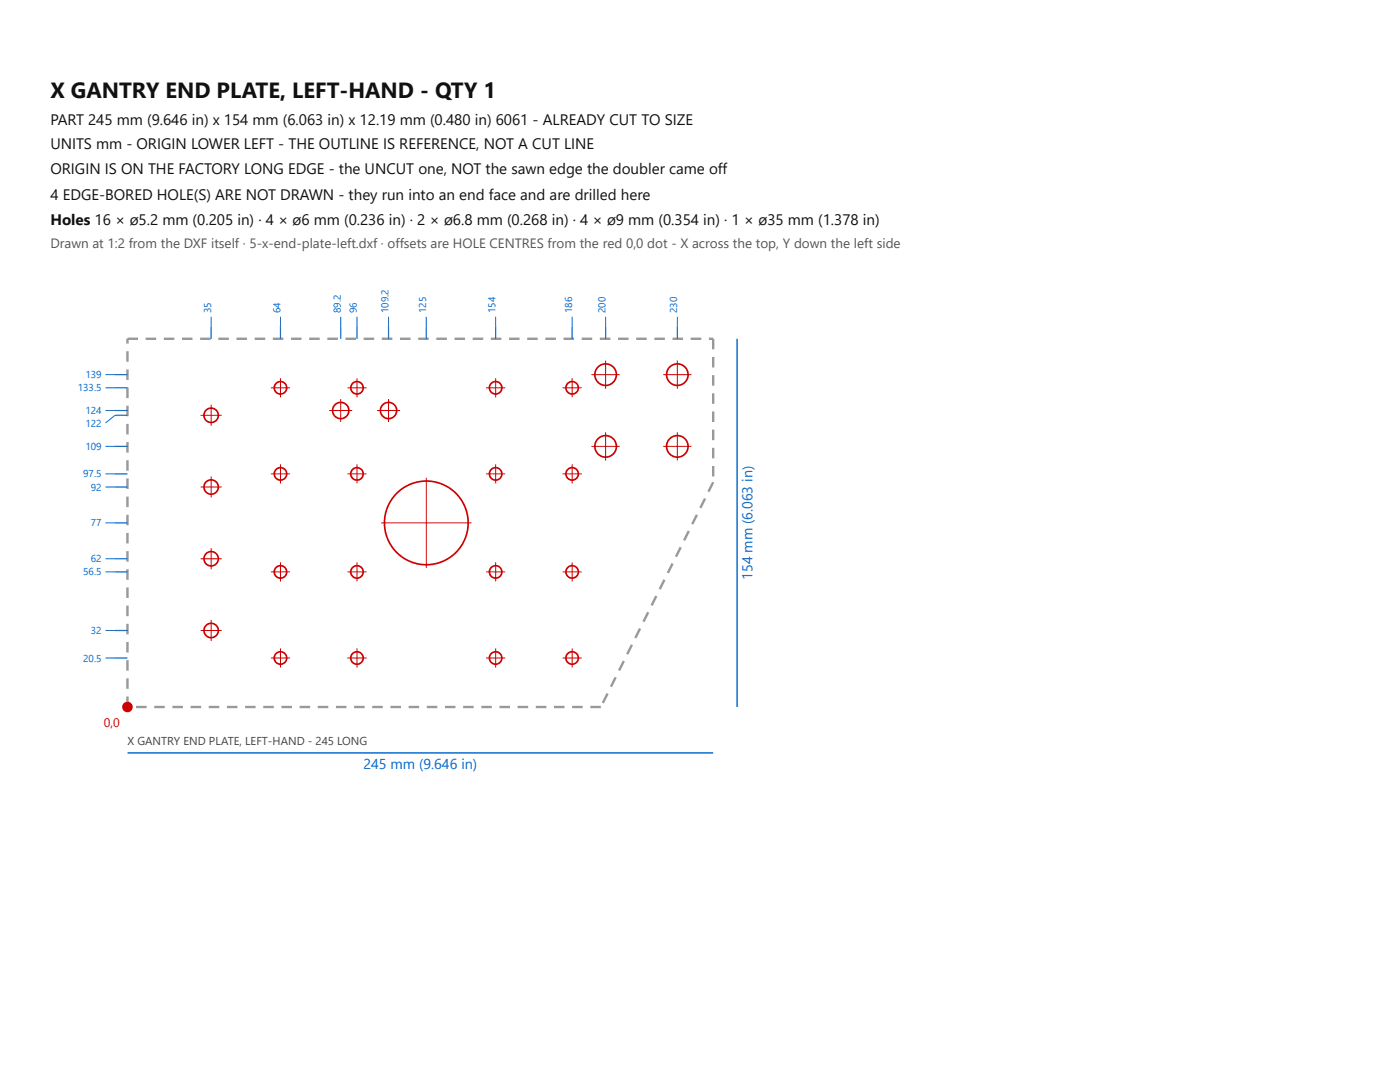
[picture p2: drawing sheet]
<svg xmlns="http://www.w3.org/2000/svg" width="279mm" height="216mm" viewBox="0 0 279 216" stroke-linecap="round" stroke-linejoin="round" font-family="sans-serif">
<g fill="#999">
<path d="M25.4 67.4h2.1v.4h-2.1zM29.1 67.4h2.1v.4h-2.1zM32.7 67.4h2.1v.4h-2.1zM36.3 67.4h2.1v.4h-2.1zM39.9 67.4h2.1v.4h-2.1zM43.6 67.4h2.1v.4h-2.1zM47.2 67.4h2.1v.4h-2.1zM50.8 67.4h2.1v.4h-2.1zM54.4 67.4h2.1v.4h-2.1zM58.1 67.4h2.1v.4h-2.1zM61.7 67.4h2.1v.4h-2.1zM65.3 67.4h2.1v.4h-2.1zM69 67.4h2.1v.4h-2.1zM72.6 67.4h2.1v.4h-2.1zM76.2 67.4h2.1v.4h-2.1zM79.8 67.4h2.1v.4h-2.1zM83.5 67.4h2.1v.4h-2.1zM87.1 67.4h2.1v.4h-2.1zM90.7 67.4h2.1v.4h-2.1zM94.3 67.4h2.1v.4h-2.1zM98 67.4h2.1v.4h-2.1zM101.6 67.4h2.1v.4h-2.1zM105.2 67.4h2.1v.4h-2.1zM108.8 67.4h2.1v.4h-2.1zM112.5 67.4h2.1v.4h-2.1zM116.1 67.4h2.1v.4h-2.1zM119.7 67.4h2.1v.4h-2.1zM123.3 67.4h2.1v.4h-2.1zM127 67.4h2.1v.4h-2.1zM130.6 67.4h2.1v.4h-2.1zM134.2 67.4h2.1v.4h-2.1zM137.8 67.4h2.1v.4h-2.1zM141.5 67.4h.8v.4h-.8z"/>
<path d="M142.1 67.6h.5v2.1h-.5zM142.1 71.2h.5v2.1h-.5zM142.1 74.9h.5v2.1h-.5zM142.1 78.5h.5v2.1h-.5zM142.1 82.1h.5v2.1h-.5zM142.1 85.7h.5v2.1h-.5zM142.1 89.4h.5v2.1h-.5zM142.1 93h.5v2.1h-.5z"/>
<path d="M142.1 96.1l.4 .2-.9 1.9-.4-.2zM140.5 99.4l.4 .2-.9 1.9-.4-.3zM138.9 102.6l.4 .2-.9 1.9-.5-.2zM137.3 105.8l.4 .3-1 1.8-.4-.2zM135.6 109.1l.5 .2-1 1.9-.4-.2zM134 112.3l.4 .2-.9 1.9-.4-.2zM132.4 115.6l.4 .2-.9 1.9-.4-.2zM130.8 118.8l.4 .2-.9 1.9-.5-.2zM129.1 122.1l.5 .2-1 1.9-.4-.3zM127.5 125.3l.5 .2-1 1.9-.4-.2zM125.9 128.6l.4 .2-.9 1.8-.4-.2zM124.3 131.8l.4 .2-.9 1.9-.5-.2zM122.7 135l.4 .3-1 1.8-.4-.2zM121 138.3l.5 .2-1 1.9-.4-.2z"/>
<path d="M117.8 140.8h2.1v.5h-2.1zM114.2 140.8h2.1v.5h-2.1zM110.6 140.8h2.1v.5h-2.1zM106.9 140.8h2.1v.5h-2.1zM103.3 140.8h2.1v.5h-2.1zM99.7 140.8h2.1v.5h-2.1zM96.1 140.8h2.1v.5h-2.1zM92.4 140.8h2.1v.5h-2.1zM88.8 140.8h2.1v.5h-2.1zM85.2 140.8h2.1v.5h-2.1zM81.5 140.8h2.1v.5h-2.1zM77.9 140.8h2.1v.5h-2.1zM74.3 140.8h2.1v.5h-2.1zM70.7 140.8h2.1v.5h-2.1zM67 140.8h2.1v.5h-2.1zM63.4 140.8h2.1v.5h-2.1zM59.8 140.8h2.1v.5h-2.1zM56.2 140.8h2.1v.5h-2.1zM52.5 140.8h2.1v.5h-2.1zM48.9 140.8h2.1v.5h-2.1zM45.3 140.8h2.1v.5h-2.1zM41.7 140.8h2.1v.5h-2.1zM38 140.8h2.1v.5h-2.1zM34.4 140.8h2.1v.5h-2.1zM30.8 140.8h2.1v.5h-2.1zM27.2 140.8h2.1v.5h-2.1zM25.4 140.8h.2v.5h-.2z"/>
<path d="M25.2 139h.5v2.1h-.5zM25.2 135.4h.5v2h-.5zM25.2 131.7h.5v2.1h-.5zM25.2 128.1h.5v2.1h-.5zM25.2 124.5h.5v2.1h-.5zM25.2 120.8h.5v2.1h-.5zM25.2 117.2h.5v2.1h-.5zM25.2 113.6h.5v2.1h-.5zM25.2 110h.5v2.1h-.5zM25.2 106.3h.5v2.1h-.5zM25.2 102.7h.5v2.1h-.5zM25.2 99.1h.5v2.1h-.5zM25.2 95.5h.5v2.1h-.5zM25.2 91.8h.5v2.1h-.5zM25.2 88.2h.5v2.1h-.5zM25.2 84.6h.5v2.1h-.5zM25.2 81h.5v2.1h-.5zM25.2 77.3h.5v2.1h-.5zM25.2 73.7h.5v2.1h-.5zM25.2 70.1h.5v2.1h-.5zM25.2 67.6h.5v1h-.5z"/>
</g>
<g fill="none" stroke="#c00" stroke-width=".33">
<circle cx="56" cy="77.4" r="1.24"/>
<circle cx="71.2" cy="77.4" r="1.24"/>
<circle cx="98.9" cy="77.4" r="1.24"/>
<circle cx="114.2" cy="77.4" r="1.24"/>
<circle cx="120.9" cy="74.8" r="2.15"/>
<circle cx="135.2" cy="74.8" r="2.15"/>
<circle cx="42.1" cy="82.9" r="1.43"/>
<circle cx="42.1" cy="97.2" r="1.43"/>
<circle cx="56" cy="94.6" r="1.24"/>
<circle cx="68" cy="81.9" r="1.62"/>
<circle cx="71.2" cy="94.6" r="1.24"/>
<circle cx="77.5" cy="81.9" r="1.62"/>
<circle cx="98.9" cy="94.6" r="1.24"/>
<circle cx="114.2" cy="94.6" r="1.24"/>
<circle cx="120.9" cy="89.1" r="2.15"/>
<circle cx="135.2" cy="89.1" r="2.15"/>
<circle cx="42.1" cy="111.5" r="1.43"/>
<circle cx="56" cy="114.1" r="1.24"/>
<circle cx="71.2" cy="114.1" r="1.24"/>
<circle cx="85.1" cy="104.3" r="8.3"/>
<circle cx="98.9" cy="114.1" r="1.24"/>
<circle cx="114.2" cy="114.1" r="1.24"/>
<circle cx="42.1" cy="125.8" r="1.43"/>
<circle cx="56" cy="131.3" r="1.24"/>
<circle cx="71.2" cy="131.3" r="1.24"/>
<circle cx="98.9" cy="131.3" r="1.24"/>
<circle cx="114.2" cy="131.3" r="1.24"/>
</g>
<g fill="none" stroke="#c00" stroke-width=".2">
<path d="M54.1 77.4h3.8M56 75.5v3.8M68 79.6v4.6M69.3 77.4h3.9M71.2 75.5v3.8M77.5 79.6v4.6M97 77.4h3.8M98.9 75.5v3.8M112.3 77.4h3.8M114.2 75.5v3.8M118 74.8h5.7M120.9 71.9v5.7"/>
<path d="M132.4 74.8h5.6M135.2 71.9v5.7M40 82.9h4.2M40 97.2h4.2M42.1 80.8v4.2M42.1 95.1v4.2M54.1 94.6h3.8M56 92.6v3.9M65.7 81.9h4.6M69.3 94.6h3.9M71.2 92.6v3.9M75.3 81.9h4.5"/>
<path d="M85.1 95.3v18.1M97 94.6h3.8M98.9 92.6v3.9M112.3 94.6h3.8M114.2 92.6v3.9M118 89.1h5.7M120.9 86.3v5.6M132.4 89.1h5.6M135.2 86.3v5.6M40 111.5h4.2M42.1 109.4v4.2M54.1 114.1h3.8"/>
<path d="M56 112.2v3.8M69.3 114.1h3.9M71.2 112.2v3.8M76.1 104.3h18M97 114.1h3.8M98.9 112.2v3.8M112.3 114.1h3.8M114.2 112.2v3.8M40 125.8h4.2M42.1 123.7v4.2M54.1 131.3h3.8M56 129.4v3.8"/>
<path d="M69.3 131.3h3.9M71.2 129.4v3.8M97 131.3h3.8M98.9 129.4v3.8M112.3 131.3h3.8M114.2 129.4v3.8"/>
</g>
<path d="M147.1 67.6v73.5M25.4 150.2h116.9" fill="none" stroke="#06c" stroke-width=".29"/>
<circle cx="25.4" cy="141.1" r="1.05" fill="#c00"/>
<g fill="none" stroke="#06c" stroke-width=".24">
<path d="M23 74.8h2.4M23 77.4h2.4M42.1 65.1v2.5M56 65.1v2.5M68 65.1v2.5M71.2 65.1v2.5M77.5 65.1v2.5M85.1 65.1v2.5M98.9 65.1v2.5M114.2 65.1v2.5M120.9 65.1v2.5M135.2 65.1v2.5"/>
<path d="M23 81.9h2.4M23 82.9h2.4M23 89.1h2.4M23 94.6h2.4M23 97.2h2.4M23 104.3h2.4M23 111.5h2.4M23 114.1h2.4M23 125.8h2.4M23 131.3h2.4"/>
</g>
<g fill="none" stroke="#06c" stroke-width=".2">
<path d="M21.1 74.8h1.9M21.1 77.4h1.9M42.1 63.2v1.9M56 63.2v1.9M68 63.2v1.9M71.2 63.2v1.9M77.5 63.2v1.9M85.1 63.2v1.9M98.9 63.2v1.9M114.2 63.2v1.9M120.9 63.2v1.9M135.2 63.2v1.9"/>
<path d="M21.1 81.9h1.9M21.1 89.1h1.9M21.1 94.6h1.9M21.1 97.2h1.9M23 82.9l-1.9 1.5M21.1 104.3h1.9M21.1 111.5h1.9M21.1 114.1h1.9M21.1 125.8h1.9M21.1 131.3h1.9"/>
</g>
<text font-size="4.4" fill="#111" x="10.1" y="19.6">X GANTRY END PLATE, LEFT-HAND - QTY 1</text>
<g font-size="3" fill="#111">
<text x="10.1" y="25">PART 245 mm (9.646 in) x 154 mm (6.063 in) x 12.19 mm (0.480 in) 6061 - ALREADY CUT TO SIZE</text>
<text x="10.1" y="29.7">UNITS mm - ORIGIN LOWER LEFT - THE OUTLINE IS REFERENCE, NOT A CUT LINE</text>
<text x="10.1" y="34.8">ORIGIN IS ON THE FACTORY LONG EDGE - the UNCUT one, NOT the sawn edge the doubler came off</text>
<text x="10.1" y="39.8">4 EDGE-BORED HOLE(S) ARE NOT DRAWN - they run into an end face and are drilled here</text>
<text x="10.1" y="44.9">Holes 16 × ø5.2 mm (0.205 in) · 4 × ø6 mm (0.236 in) · 2 × ø6.8 mm (0.268 in) · 4 × ø9 mm (0.354 in) · 1 × ø35 mm (1.378 in)</text>
</g>
<g font-size="2.9" fill="#06c">
<text x="150.2" y="115.7" transform="rotate(-90 150.2 115.7)">154 mm (6.063 in)</text>
<text x="72.5" y="153.5">245 mm (9.646 in)</text>
</g>
<text font-size="2.7" fill="#555" x="10.1" y="49.4">Drawn at 1:2 from the DXF itself · 5-x-end-plate-left.dxf · offsets are HOLE CENTRES from the red 0,0 dot - X across the top, Y down the left side</text>
<text font-size="2.5" fill="#c00" x="20.7" y="145.1">0,0</text>
<text font-size="2.3" fill="#444" x="25.4" y="148.7">X GANTRY END PLATE, LEFT-HAND - 245 LONG</text>
<g font-size="2" fill="#06c">
<text x="42.1" y="62.4" transform="rotate(-90 42.1 62.4)">35</text>
<text x="56" y="62.4" transform="rotate(-90 56 62.4)">64</text>
<text x="68" y="62.4" transform="rotate(-90 68 62.4)">89.2</text>
<text x="71.2" y="62.4" transform="rotate(-90 71.2 62.4)">96</text>
<text x="77.5" y="62.5" transform="rotate(-90 77.5 62.5)">109.2</text>
<text x="85.1" y="62.5" transform="rotate(-90 85.1 62.5)">125</text>
<text x="98.9" y="62.4" transform="rotate(-90 98.9 62.4)">154</text>
<text x="114.2" y="62.4" transform="rotate(-90 114.2 62.4)">186</text>
<text x="120.9" y="62.4" transform="rotate(-90 120.9 62.4)">200</text>
<text x="135.2" y="62.5" transform="rotate(-90 135.2 62.5)">230</text>
<text x="17" y="75.5">139</text>
<text x="15.5" y="78.1">133.5</text>
<text x="17" y="82.6">124</text>
<text x="17" y="85.1">122</text>
<text x="17" y="89.8">109</text>
<text x="16.6" y="95.3">97.5</text>
<text x="18.1" y="97.9">92</text>
<text x="18.1" y="105.1">77</text>
<text x="18.1" y="112.2">62</text>
<text x="16.6" y="114.8">56.5</text>
<text x="18.1" y="126.5">32</text>
<text x="16.6" y="132">20.5</text>
</g>
</svg>
